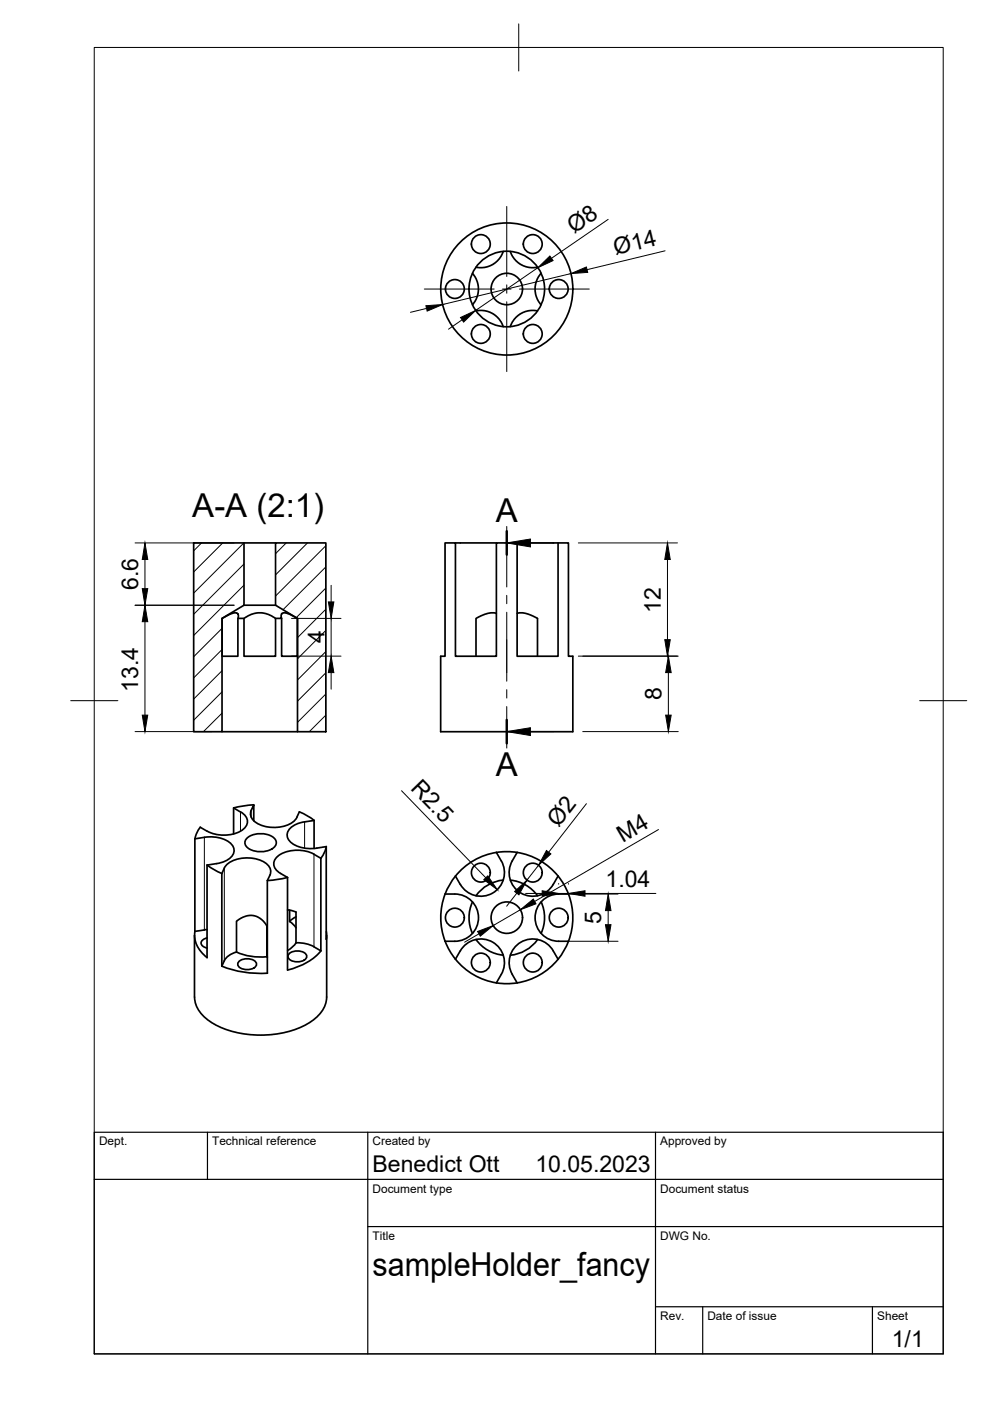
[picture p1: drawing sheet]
<svg xmlns="http://www.w3.org/2000/svg" width="210mm" height="297mm" viewBox="0 0 210 297" stroke-linecap="round" stroke-linejoin="round" font-family="sans-serif">
<!-- layer: Visible -->
<g fill="none" stroke="#000" stroke-width=".36">
<path d="M100.2 57.9l.7 1.2 .5 1.8-.2 1.9-.5 1.1-.5 .7M106.7 53.3l-.8 1.5-1.4 1.2-1.8 .7-1.8-.1M108.2 53.3l.8 1.5 1.3 1.2 1.9 .7 1.8-.1M114.7 57.9l-.8 1.2-.4 1.8 .2 1.9 .5 1.1 .5 .7M100.9 65.9h1.8l1.8 .6 1.4 1.2 .8 1.6M114 65.9h-1.8l-1.9 .6-1.3 1.2-.8 1.6M41.1 115.1h10.6v13.2l-4.6 2.8v24h-6zM51.7 115.1h6.7M58.4 115.1h10.7v40h-6v-24l-4.7-2.8zM94.4 115.1h2.2v24h8.6v-24h4.4v24h8.7v-24h2.2v24h1v16h-28.1v-16h1zM96.6 115.1h8.6M109.6 115.1h8.7"/>
<path d="M47.1 131.1l1.7-.9 .9-.3h.4l.4 .3-.1 .9h1.3l1.7-.9 1.3-.3h1l1 .3 1.7 .9h1.3l-.1-.8 .4-.4h.6l1 .4 1.5 .8v8h-3.4v-8M47.1 131.1v8h3.3v-8M51.7 128.3h6.7M51.7 131.1v8h6.7v-8M105.2 130h-1.7l-2.6 1.1v8M109.6 130h1.7l2.7 1.1v8M47.1 155.1h16M43.3 177.5l-2 .3v19.7l2-.3M43.3 177.5a6.6 6.6 0 0 1 5.9 1.6 2.01 2.01 0 0 1-.8 3.1 9.5 9.5 0 0 1-4.5 1.2v19.6M51 172.2l-1.5-.9v5.5M51 172.1a2.16 2.16 0 0 1 1.5 2.1 2.16 2.16 0 0 1-1.5 2 8.1 8.1 0 0 1-8.5-.8l-.9 1.4-.3 1M52.4 177.7a4.6 4.6 0 0 1 6 .3 1.63 1.63 0 0 1-1.4 2.3 4.5 4.5 0 0 1-4.9-1 1.25 1.25 0 0 1 .3-1.6z"/>
<path d="M53.8 170.6l-4.3 .7M62.9 173.3a5.6 5.6 0 0 1-5.2 2.1 5.4 5.4 0 0 1-4.3-1.9 2.49 2.49 0 0 1 .4-2.8v3.3M63.5 172.2l-.6 1.1M63.5 172.1l1.7 .9 1.4 .9M67.2 179.8a6.6 6.6 0 0 1-5.8-1.5 2.01 2.01 0 0 1 .7-3.2 9.2 9.2 0 0 1 4.5-1.1v5.9M69.2 179.5v19.6v-1.6M69.2 179.5l-2 .3M69.2 179.5l-.5 1.5-.7 1M41.2 198.3l.1 13.1a6.8 6.8 0 0 0 4.1 5.7 21.9 21.9 0 0 0 19.8 0 7.2 7.2 0 0 0 4.1-5.7v-13.1M41.3 197.5a5.8 5.8 0 0 0 2.6 5.5M43.9 183.4l1.5 1 1.6 .8M43.9 197.1h-.6"/>
<path d="M43.9 198.9a1.08 1.08 0 0 0-1 1.6l1 .5M47 185.2a4.8 4.8 0 0 1 4.9-3.3 6.1 6.1 0 0 1 5.2 1.9l.3 1.2-.2 .5M47 185.2v19.6a4 4 0 0 1 3.1-3M57.2 185.6l-.5 1.1v19.6M61 192.9l1.8 .5v6.5M61 186a4.7 4.7 0 0 1-2.9-2.3 2.55 2.55 0 0 1 2.1-2.9 8.1 8.1 0 0 1 7.8 1.2v19.6a8 8 0 0 0-5.2-1.7M61 186v19.7a13.2 13.2 0 0 0 7-4.1M61 186l-4.3 .7M61.4 193v2.4M62.8 194.4l-1.4 1 1.4 1.3M62.8 199.9l-.6 .7-1.2 .9M94.4 189.6h2"/>
<path d="M94.4 199.6h2M94.4 199.6l.8 1.7 1.4 2.1M94.4 189.6a14 14 0 0 0 0 10M96.4 189.6a5 5 0 0 1 5.1 5 5 5 0 0 1-5.1 5M96.6 185.7l1 1.8M96.6 185.7l-1.1 1.6-1.1 2.3M100.2 191.2a8 8 0 0 0 0 6.7M100.9 199.2a8 8 0 0 0 5.8 3.3M105.2 180.7l1.1 1.8M106.3 182.5a5 5 0 0 1-1.8 6.8 5 5 0 0 1-6.9-1.8M106.7 186.6a8 8 0 0 0-5.8 3.3M108.2 186.6a8 8 0 0 1 5.8 3.3"/>
<path d="M108.6 182.5a5 5 0 0 0 1.9 6.8 5 5 0 0 0 6.8-1.8l1-1.8M109.6 180.7l-1 1.8M109.7 180.7a14 14 0 0 0-13.1 5M109.7 180.7a14 14 0 0 1 8.6 5M114 199.2a8 8 0 0 1-5.8 3.3M114.7 191.2a8 8 0 0 1 0 6.7M118.3 185.7l1.4 2.1 .8 1.8M120.5 189.6a6.7 6.7 0 0 0-5.3 1.1 5 5 0 0 0-1.4 5.6 5 5 0 0 0 4.7 3.3h2M120.5 199.6l-1.1 2.2-1.1 1.6M120.5 189.6a14 14 0 0 1 0 10M47 204.8a22.2 22.2 0 0 0 9.7 1.5M50.1 201.9v-6.6l1.9-1 1.6-.2 .9 .2 .8 .5 1.3 1.5v6.5"/>
<path d="M50.1 201.9a15.1 15.1 0 0 0 6.6 1M50.6 203.9a2.63 2.63 0 0 1 3.8 .3 1.63 1.63 0 0 1-2 1.4 1.63 1.63 0 0 1-2-1.4zM61.3 202.3a2.63 2.63 0 0 1 3.7 .3 1.63 1.63 0 0 1-2 1.3 1.63 1.63 0 0 1-1.9-1.3zM97.6 201.6l-1 1.8M97.6 201.6a5 5 0 0 1 6.9-1.8 5 5 0 0 1 1.8 6.8M106.3 206.6l-1.1 1.8M108.6 206.6l1 1.8M118.3 203.4a6.7 6.7 0 0 0-3.6-4 5 5 0 0 0-5.6 1.5 5 5 0 0 0-.5 5.7M118.3 203.4a14 14 0 0 1-21.7 0"/>
<circle cx="101.9" cy="51.7" r="2"/>
<circle cx="113" cy="51.7" r="2"/>
<circle cx="96.4" cy="61.3" r="2"/>
<circle cx="101.9" cy="70.8" r="2"/>
<circle cx="107.5" cy="61.3" r="14"/>
<circle cx="107.5" cy="61.3" r="3.3"/>
<circle cx="107.5" cy="61.3" r="8"/>
<circle cx="113" cy="70.8" r="2"/>
<circle cx="118.5" cy="61.3" r="2"/>
<circle cx="96.4" cy="194.6" r="2"/>
<circle cx="101.9" cy="185" r="2"/>
<circle cx="107.5" cy="194.6" r="3.3"/>
<circle cx="113" cy="185" r="2"/>
<circle cx="118.5" cy="194.6" r="2"/>
<circle cx="101.9" cy="204.1" r="2"/>
<circle cx="113" cy="204.1" r="2"/>
</g>
<!-- layer: Visible Narrow -->
<path d="M43.3 177.5v19.7M51 172.2v4M53.3 171.8v1.5M64.6 174.3v5.5M47.6 184.1v19.6M66.6 181.1v19.7" fill="none" stroke="#000" stroke-width=".21"/>
<!-- layer: BORDER -->
<path d="M20 10.1h180v276.9h-180zM110 5.1v10M15 148.6h10M195 148.6h10" fill="none" stroke="#000" stroke-width=".21"/>
<!-- layer: TITLEBLOCK -->
<path d="M20 240.1h180v46.9h-180zM20 250h180M44 240.1v9.9M78 240.1v46.9M139 240.1v46.9M78 260.1h122M139 277.1h61M149 277.1v9.9M185 277.1v9.9" fill="none" stroke="#000" stroke-width=".25"/>
<!-- layer: Smart Centers -->
<path d="M107.4 43.8v14.8M90 61.3h14.8M106.6 61.3h1.8M107.4 60.4v1.8M107.4 64v14.8M110.1 61.3h14.8M107.4 111.6v12.8M107.4 126.2v1.8M107.4 129.8v14.6M107.4 146.2v1.8M107.4 149.8v8.8" fill="none" stroke="#000" stroke-width=".21"/>
<!-- layer: FD_Dimensions -->
<g fill="none" stroke="#000" stroke-width=".21">
<path d="M114 56.8l-13.1 9M121.1 58l-27.2 6.6M128.9 46.5l-12 8.3M141 53.2l-16.5 4M90.4 65.4l-3.4 .8M98 67.8l-2.9 2M28.6 115.1h21M30.7 118.6v6.2M122.6 115.1h21M141.5 118.6v17M28.6 128.3h21M30.7 131.8v19.8"/>
<path d="M61.8 139.1h10.5M61.8 131.1h10.5M70.2 124.1v3.5M70.2 131.1v8M122.6 139.1h21.2M28.6 155.1h16.4M70.2 142.6v3.5M123.5 155.1h20.3M141.7 142.6v9M85.1 167.6l17.9 18.5M124.3 170.4l-8 10.3M139.6 175.9l-26.2 15.2"/>
<path d="M101.5 198l-3 1.8M109.6 189.4l-2.2 2.7M110.3 192.9l-5.7 3.3M111.4 189.4h3.6M114.2 183.5l-2.5 3.1M118.4 187.3v.2M118.4 189.4h2.1M120.5 187.3v.2M120.5 189.6h10.5M120.5 199.6h10.5M124 189.4h15.1M128.9 193.1v3"/>
</g>
<g fill="#000" stroke="#000" stroke-width=".21">
<path d="M114 56.8l2.6-2.5 .7 1zM121.1 58l3.2-1.4 .3 1.1zM90.3 64.8l3.6-.2-3.3 1.4zM97.6 67.3l3.3-1.5-2.6 2.5zM30.7 115.1l.6 3.5h-1.1zM141.5 115.1l.6 3.5h-1.2zM30.7 128.3l.6 3.5h-1.1zM30.2 124.8h1.1l-.6 3.5zM69.6 127.6h1.2l-.6 3.5zM140.9 135.6h1.2l-.6 3.5zM30.2 151.6h1.1l-.6 3.5zM70.2 139.1l.6 3.5h-1.2z"/>
<path d="M141.7 139.1l.6 3.5h-1.2zM141.1 151.6h1.2l-.6 3.5zM101.3 197.5l3.3-1.3-2.8 2.3zM102.6 186.5l.8-.8 2 2.9zM109.1 189l2.6-2.4-1.7 3.1zM110.3 192.9l2.8-2.3 .5 1zM115 188.9l3.4 .5-3.4 .6zM115.9 180.3l.9 .7-2.6 2.5zM120.5 189.4l3.5-.5v1.1zM128.9 189.6l.6 3.5h-1.1zM128.4 196.1h1.1l-.6 3.5z"/>
</g>
<!-- layer: Hatching -->
<g fill="none" stroke="#000" stroke-width=".21">
<path d="M42.7 115.1l-1.6 1.7M47.2 115.1l-6.1 6.2M51.7 115.1l-10.6 10.7M51.7 119.6l-10.6 10.6M60.7 115.1l-2.3 2.3M65.2 115.1l-6.8 6.8M69.1 115.7l-10.7 10.7M47.1 133.2l-6 6M47.1 137.7l-6 6M51.7 124.1l-10.6 10.6M69.1 120.2l-9.1 9.1M69.1 124.7l-6.3 6.3"/>
<path d="M69.1 129.2l-6 6M69.1 133.7l-6 6M69.1 138.2l-6 6M47.1 142.2l-6 6M47.1 146.7l-6 6M47.1 151.2l-4 3.9M69.1 142.7l-6 6M69.1 147.2l-6 5.9M69.1 151.6l-3.5 3.5"/>
</g>
<!-- layer: Section Lines -->
<path d="M107.4 112.6v5M107.4 152.6v5" fill="none" stroke="#000" stroke-width=".51"/>
<path d="M112.5 115.1h5M112.5 155.1h5" fill="none" stroke="#000" stroke-width=".21"/>
<path d="M107.4 115.1l5.1-.8v1.7zM107.4 155.1l5.1-.8v1.6z" fill="#000" stroke="#000" stroke-width=".21"/>
<g font-size="7">
<text x="40.8" y="109.7">A-A (2:1)</text>
<text x="105.1" y="110.6">A</text>
<text x="105.1" y="164.6">A</text>
<text x="79" y="270.6">sampleHolder_fancy</text>
</g>
<g font-size="4.9">
<text x="121.7" y="49.6" transform="rotate(-34 121.7 49.6)">Ø8</text>
<text x="130.5" y="54.1" transform="rotate(-13 130.5 54.1)">Ø14</text>
<text x="29.3" y="125.1" transform="rotate(-90 29.3 125.1)">6.6</text>
<text x="140.1" y="130" transform="rotate(-90 140.1 130)">12</text>
<text x="68.8" y="136.4" transform="rotate(-90 68.8 136.4)">4</text>
<text x="29.3" y="146.6" transform="rotate(-90 29.3 146.6)">13.4</text>
<text x="140.3" y="148.5" transform="rotate(-90 140.3 148.5)">8</text>
<text x="86.9" y="167.4" transform="rotate(46 86.9 167.4)">R2.5</text>
<text x="118.4" y="175.5" transform="rotate(-52 118.4 175.5)">Ø2</text>
<text x="132" y="178.7" transform="rotate(-30 132 178.7)">M4</text>
<text x="128.4" y="188">1.04</text>
<text x="127.5" y="195.9" transform="rotate(-90 127.5 195.9)">5</text>
<text x="79" y="248.5">Benedict Ott</text>
<text x="113.5" y="248.5">10.05.2023</text>
<text x="189.1" y="285.7">1/1</text>
</g>
<g font-size="2.5">
<text x="21" y="242.9">Dept.</text>
<text x="45" y="242.9">Technical reference</text>
<text x="79" y="242.9">Created by</text>
<text x="140" y="242.9">Approved by</text>
<text x="79" y="252.8">Document type</text>
<text x="140" y="252.8">Document status</text>
<text x="79" y="262.9">Title</text>
<text x="140" y="262.9">DWG No.</text>
<text x="140" y="279.9">Rev.</text>
<text x="150" y="279.9">Date of issue</text>
<text x="186" y="279.9">Sheet</text>
</g>
</svg>
